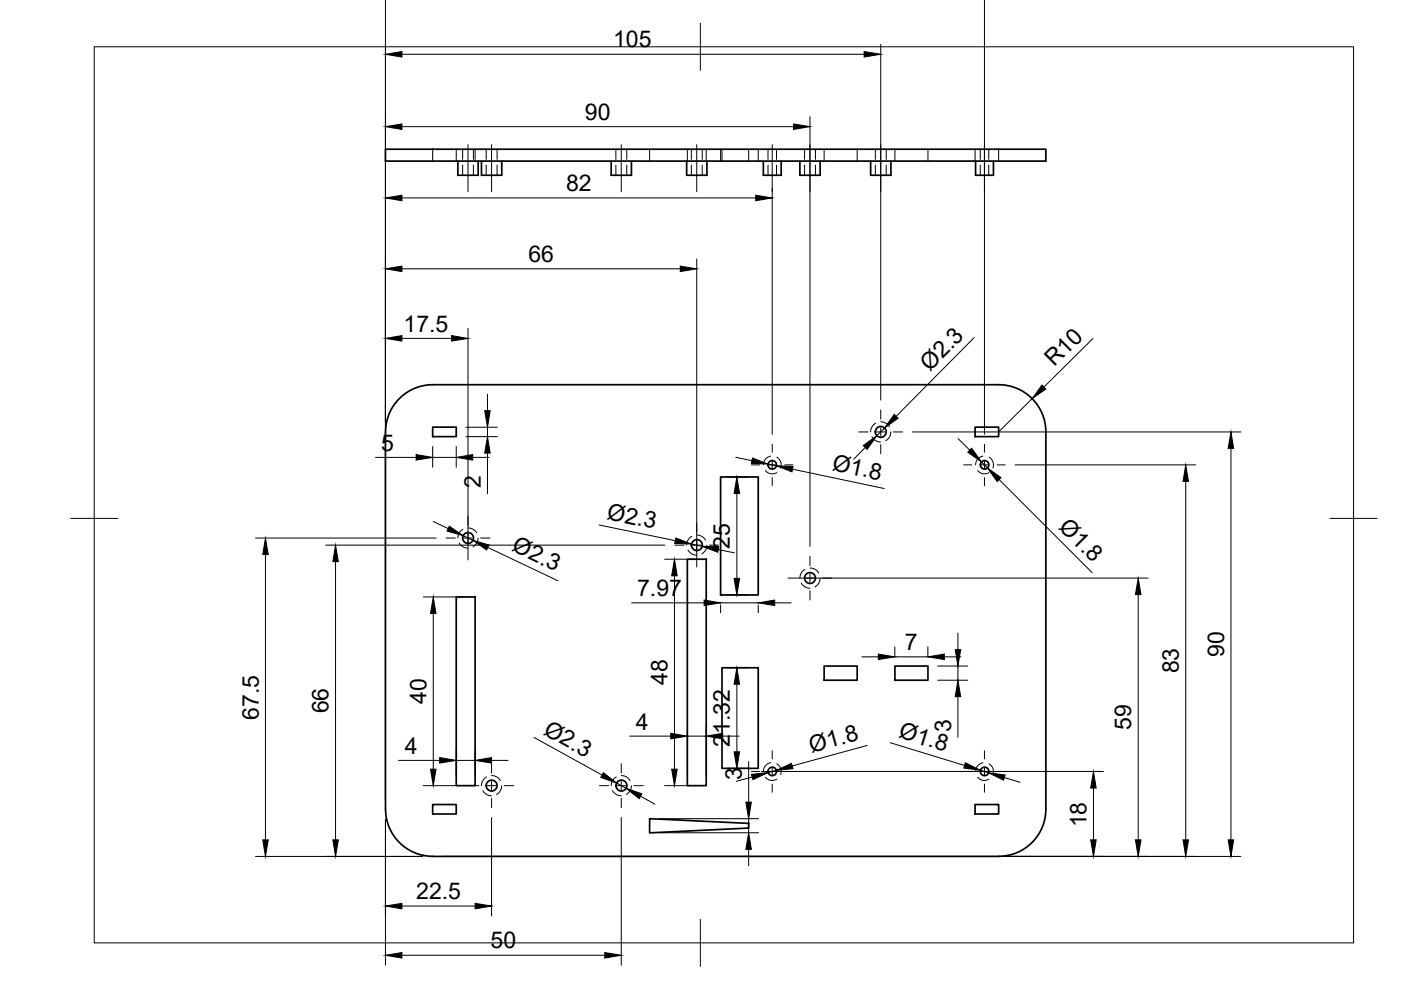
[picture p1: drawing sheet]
<svg xmlns="http://www.w3.org/2000/svg" width="297mm" height="210mm" viewBox="0 0 297 210" stroke-linecap="round" stroke-linejoin="round" font-family="sans-serif">
<!-- layer: Visible -->
<g fill="none" stroke="#000" stroke-width=".36">
<path d="M81.7 31.6h140v2.6h-140zM97.1 34.2v3h4.3v-3M102.1 34.2v3h4.3v-3M129.6 34.2v3h4.3v-3M145.6 34.2v3h4.3v-3M161.8 34.2v3h3.8v-3M169.6 34.2v3h4.3v-3M184.6 34.2v3h4.3v-3M206.8 34.2v3h3.8v-3M91.7 90.6h5v2h-5zM206.7 90.6h5v2h-5zM145.7 118.6h4v48h-4z"/>
<path d="M152.8 101.1h8v25h-8zM96.7 126.6h4v40h-4zM153.1 141.6h7.7v21.3h-7.7zM174.7 141.2h7v3h-7zM189.7 141.2h7v3h-7zM91.7 170.6h5v2h-5zM137.7 173.6l21 1v1l-21 1zM206.7 170.6h5v2h-5zM91.7 181.6h120M91.7 181.6a10 10 0 0 1-10-10v-80a10 10 0 0 1 10-10h120a10 10 0 0 1 10 10v80a10 10 0 0 1-10 10"/>
<circle cx="163.7" cy="98.6" r=".9"/>
<circle cx="186.7" cy="91.6" r="1.15"/>
<circle cx="208.8" cy="98.6" r=".9"/>
<circle cx="99.2" cy="114.1" r="1.15"/>
<circle cx="147.8" cy="115.6" r="1.15"/>
<circle cx="171.7" cy="122.6" r="1.15"/>
<circle cx="104.2" cy="166.6" r="1.15"/>
<circle cx="131.8" cy="166.6" r="1.15"/>
<circle cx="163.7" cy="163.6" r=".9"/>
<circle cx="208.8" cy="163.6" r=".9"/>
</g>
<!-- layer: Hidden -->
<g fill="none" stroke="#000" stroke-width=".21">
<path d="M91.7 31.6v2.6M96.7 31.6v2.6M98.1 31.6v2.2M98.1 35v2.2M100.4 31.6v2.2M100.4 35v2.2M100.7 31.6v2.6M103.1 31.6v2.2M103.1 35v2.2M105.4 31.6v2.2M105.4 35v2.2M130.6 31.6v2.2"/>
<path d="M130.6 35v2.2M132.9 31.6v2.2M132.9 35v2.2M137.7 31.6v2.6M145.7 31.6v2.6M146.6 31.6v2.2M146.6 35v2.2M148.9 31.6v2.2M148.9 35v2.2M149.7 31.6v2.6M152.8 31.6v2.6M153.1 31.6v2.6"/>
<path d="M158.7 31.6v2.6M160.8 31.6v2.6M162.8 31.6v2.2M162.8 35v2.2M164.6 31.6v2.2M164.6 35v2.2M170.6 31.6v2.2M170.6 35v2.2M172.9 31.6v2.2M172.9 35v2.2M174.7 31.6v2.6M181.7 31.6v2.6"/>
<path d="M185.6 31.6v2.2M185.6 35v2.2M187.9 31.6v2.2M187.9 35v2.2M189.7 31.6v2.6M196.7 31.6v2.6M206.7 31.6v2.6M207.8 31.6v2.2M207.8 35v2.2M209.6 31.6v2.2M209.6 35v2.2M211.7 31.6v2.6"/>
<path d="M162.3 99.8a1.82 1.82 0 0 0 2.4 .4M163.4 96.7a1.89 1.89 0 0 0-1.6 1.9M164.7 96.9a1.84 1.84 0 0 1 .8 2.3M184.9 92.6l.6 .7 1.2 .4M185.7 89.7l-.8 .7-.3 1.2M186.7 89.4l1.1 .3 .8 .8M188.9 91.6v.2a2.16 2.16 0 0 1-1.1 1.6M207.3 99.8a1.83 1.83 0 0 0 2.4 .4M208.4 96.7a1.89 1.89 0 0 0-1.6 1.9M209.7 96.9a1.88 1.88 0 0 1 .8 2.3M97.4 115.1l.6 .7 1.2 .4M98.1 112.2l-.7 .7-.3 1.2"/>
<path d="M99.2 111.9l1.1 .3 .8 .8M101.4 114.1l-.3 1-.8 .8M145.9 116.6l.3 .5 .6 .4 .9 .2M146.7 113.7l-.8 .7-.3 1.2M147.7 113.4l1.1 .3 .8 .8M149.9 115.6l-.3 1-.8 .8M169.9 123.6l.3 .5a2.04 2.04 0 0 0 1.5 .6M170.7 120.7l-.2 .1a2.04 2.04 0 0 0-.9 1.8M171.7 120.4l1.1 .3 .8 .8M173.9 122.6l-.2 1-.9 .9M102.4 167.6l.3 .5a1.92 1.92 0 0 0 1.5 .6M103.2 164.7l-.5 .4a2.06 2.06 0 0 0-.6 1.5"/>
<path d="M104.2 164.4l1.1 .3 .8 .8M106.4 166.6l-.3 1-.8 .8M129.9 167.6l.3 .5a1.93 1.93 0 0 0 1.5 .6M130.7 164.7l-.2 .1a2.13 2.13 0 0 0-.9 1.8M131.7 164.4l1.1 .3 .8 .8M133.9 166.6l-.3 1-.8 .8M162.3 164.8a1.82 1.82 0 0 0 2.4 .4M163.4 161.7a1.94 1.94 0 0 0-1.6 1.9M164.7 161.9a1.84 1.84 0 0 1 .8 2.3M207.3 164.8a1.83 1.83 0 0 0 2.4 .4M208.4 161.7a1.94 1.94 0 0 0-1.6 1.9M209.7 161.9a1.88 1.88 0 0 1 .8 2.3"/>
</g>
<!-- layer: BORDER -->
<path d="M20 9.9h267v190h-267zM148.5 4.9v10M15 109.9h10M282 109.9h10M148.5 194.9v10" fill="none" stroke="#000" stroke-width=".21"/>
<!-- layer: Smart Centers -->
<g fill="none" stroke="#000" stroke-width=".21">
<path d="M99.2 30.7v10M104.2 30.7v10M131.7 30.7v10M147.7 30.7v10M163.7 30.7v10M171.7 30.7v10M186.7 30.7v10M208.7 30.7v10M159.3 98.6h1.7M162.8 98.6h1.8M163.7 94.2v1.7M163.7 97.7v1.8"/>
<path d="M166.4 98.6h1.7M182.1 91.6h1.9M185.8 91.6h1.8M186.7 86.9v2M186.7 90.7v1.8M186.7 94.2v2M189.4 91.6h2M204.3 98.6h1.7M207.8 98.6h1.8M208.7 94.2v1.7M208.7 97.7v1.8M211.4 98.6h1.7"/>
<path d="M94.6 114.1h1.9M98.3 114.1h1.8M99.2 109.4v2M99.2 113.2v1.8M99.2 116.7v2M101.9 114.1h2M143.1 115.6h2M146.8 115.6h1.8M147.7 110.9v2M147.7 114.7v1.8M147.7 118.3v1.9M150.4 115.6h2"/>
<path d="M163.7 101.3v1.7M171.7 117.9v2M208.7 101.3v1.7M167.1 122.6h1.9M170.8 122.6h1.8M171.7 121.7v1.8M171.7 125.3v1.9M174.4 122.6h2M163.7 159.2v1.7M208.7 159.2v1.7M99.6 166.6h2M103.3 166.6h1.8"/>
<path d="M104.2 161.9v2M104.2 165.7v1.8M104.2 169.3v1.9M106.9 166.6h2M127.1 166.6h2M130.8 166.6h1.8M131.7 161.9v2M131.7 165.7v1.8M131.7 169.3v1.9M134.4 166.6h2M159.3 163.6h1.7M162.8 163.6h1.8"/>
<path d="M163.7 162.7v1.8M163.7 166.3v1.7M166.4 163.6h1.7M204.3 163.6h1.7M207.8 163.6h1.8M208.7 162.7v1.8M208.7 166.3v1.7M211.4 163.6h1.7"/>
</g>
<!-- layer: FD_Dimensions -->
<g fill="none" stroke="#000" stroke-width=".21">
<path d="M81.7 0v169.5M208.7 0v92.1M85.2 11.5h98M186.7 9.4v75.4M85.2 26.9h83M163.7 39.9v52.2M171.7 24.8v91M85.2 42h75M85.2 57h59M147.7 54.9v63.2M85.2 71.7h10.5M99.2 69.6v47"/>
<path d="M206.5 71.6l-16.5 16.7M231.7 71.8l-10.4 10.3M79.6 97h8.6M91.7 94.7v4.4M91.7 97h5M96.7 94.7v4.4M98.8 90.6h6.7M98.8 92.6h6.7M100.2 97h3.5M103.4 83.6v3.5M103.4 90.6v2M103.4 96.1v8.6"/>
<path d="M156 97l3.4 .7M162.8 98.4l1.8 .4M168 99.5l19.5 4.1M183.5 94.9l-2.5 2.5M187.5 90.8l-1.6 1.6M193.5 91.6h69.6M203.1 93l2.5 2.5M208.1 97.9l1.3 1.3M215.2 98.6h38.3M218.8 84.5l-7.1 7.1M261 95.1v83M54.2 114.1h38.3"/>
<path d="M56.3 117.6v60.5M69 115.6h72M71.1 119.1v59M91.9 110.6l3.1 1.5M98.2 113.6l2.1 1M103.4 116.1l14.9 7M127 111.3l16.2 3.3M140.9 118.6h6.7M146.6 115.4l2.2 .4M152.3 116.5l3.4 .7M154.1 101.1h4.6M156.2 104.6v18"/>
<path d="M211.8 101.7l19.7 19.7M251.4 102.1v76M89.7 126.6h8.9M91.9 130.1v33M133.9 127.8h15.4M143 122.1v41M152.8 128.2v1.7M152.8 127.8h8M154.1 126.1h4.6M160.8 128.2v1.7M164.3 127.8h3.4M169.2 122.6h74.2"/>
<path d="M182.7 139.3h3.5M189.7 137.2v1.9M189.7 139.3h7M196.7 137.2v1.9M200.2 139.3h3.5M203.1 134.2v3.5M241.3 126.1v52M96.7 159.1v5.4M100.7 159.1v5.4M113.2 156.4l14.5 7.9M133.5 156.1h8.7M145.7 154v10.5"/>
<path d="M145.7 156.1h4M149.7 154v10.5M153.2 156.1h3.5M154.1 141.6h4.6M156.2 145.1v14.3M183.9 158l-15.9 4.4M188.7 157.5l15.8 4.8M198.8 141.2h6.4M198.8 144.2h6.4M203.1 141.2v3M203.1 147.7v8.6M81.7 173.7v31"/>
<path d="M84.5 161.2h8.7M89.7 166.6h7.8M96.7 161.2h4M104.2 173.3v20.9M104.2 161.2h3.5M130.7 166l2 1.1M131.7 173.3v31.4M135.8 168.8l3.1 1.7M139.8 176.6h21M139.8 173.6h21M140.9 166.6h6.7M154.1 162.9h4.6"/>
<path d="M158.7 161.5v8.6M158.7 173.6v3M159.5 164.7l-3.4 1M161.4 163.6h72.5M164.6 163.3l-1.7 .5M207.9 163.3l1.7 .5M212.9 164.9l3.4 1M231.8 167.1v11M54.2 181.6h35.4M85.2 192.1h15.5M93.8 181.6h169.3M158.7 180.1v3.5"/>
<path d="M85.2 202.5h43"/>
</g>
<g fill="#000" stroke="#000" stroke-width=".21">
<path d="M81.7 11.5l3.5-.6v1.2zM183.2 10.9l3.5 .6-3.5 .6zM81.7 26.9l3.5-.6v1.1zM168.2 26.3l3.5 .6-3.5 .5zM81.7 42l3.5-.6v1.2zM81.7 57l3.5-.6v1.2zM144.2 56.4l3.5 .6-3.5 .6zM160.2 41.4l3.5 .6-3.5 .6zM81.7 71.7l3.5-.5v1.1zM95.7 71.2l3.5 .5-3.5 .6zM88.2 96.4l3.5 .6-3.5 .6zM96.7 97l3.5-.6v1.2z"/>
<path d="M102.8 87.1h1.1l-.5 3.5zM103.4 92.6l.5 3.5h-1.1zM159.5 97.1l3.3 1.3-3.5-.2zM164.6 98.8l3.5 .1-.2 1.1zM183 94.5l2.9-2.1-2 2.9zM189.6 87.9l.8 .8-2.9 2.1zM205.2 95.9l.8-.8 2.1 2.8zM220.9 81.7l.8 .8-2.9 2zM261 91.6l.6 3.5h-1.2zM56.3 114.1l.6 3.5h-1.2zM71.1 115.6l.6 3.5h-1.1zM95.3 111.6l2.9 2-3.4-1z"/>
<path d="M100.3 114.6l3.4 .9-.5 1.1zM143.3 114.1l3.3 1.3-3.6-.2zM148.8 115.8l3.6 .1-.2 1.2zM156.2 101.1l.6 3.5h-1.2zM209.4 99.2l2.8 2.1-.8 .8zM251.4 98.6l.6 3.5h-1.2zM91.9 126.6l.5 3.5h-1.1zM143 118.6l.6 3.5h-1.2zM149.3 127.2l3.5 .6-3.5 .6zM155.6 122.6h1.2l-.6 3.5zM160.8 127.8l3.5-.6v1.2zM186.2 138.7l3.5 .6-3.5 .5z"/>
<path d="M196.7 139.3l3.5-.6v1.1zM202.5 137.7h1.2l-.6 3.5zM241.3 122.6l.6 3.5h-1.2zM142.2 155.5l3.5 .6-3.5 .5zM149.7 156.1l3.5-.6v1.1zM156.2 141.6l.6 3.5h-1.2zM155.6 159.4h1.2l-.6 3.5zM203.1 144.2l.6 3.5h-1.2zM55.7 178.1h1.2l-.6 3.5zM70.6 178.1h1.1l-.6 3.5zM91.3 163.1h1.1l-.5 3.5zM93.2 160.6l3.5 .6-3.5 .6z"/>
<path d="M100.7 161.2l3.5-.6v1.2zM127.9 163.8l2.8 2.2-3.3-1.2zM132.7 167.1l3.4 1.2-.6 1zM142.4 163.1h1.2l-.6 3.5zM158.1 170.1h1.2l-.6 3.5zM159.3 164.2l3.6-.4-3.3 1.5zM164.6 163.3l3.2-1.4 .3 1.1zM204.7 161.7l3.2 1.6-3.6-.5zM209.6 163.8l3.5 .5-.3 1.1zM231.2 178.1h1.2l-.6 3.5zM231.8 163.6l.6 3.5h-1.2zM240.7 178.1h1.2l-.6 3.5z"/>
<path d="M250.8 178.1h1.2l-.6 3.5zM260.4 178.1h1.2l-.6 3.5zM81.7 192.1l3.5-.6v1.2zM100.7 191.5l3.5 .6-3.5 .6zM158.7 176.6l.6 3.5h-1.2zM81.7 202.5l3.5-.5v1.1zM128.2 202l3.5 .5-3.5 .6z"/>
</g>
<g font-size="4.9">
<text x="130" y="10.1">105</text>
<text x="124" y="25.4">90</text>
<text x="120" y="40.5">82</text>
<text x="112" y="55.5">66</text>
<text x="85.6" y="70.3">17.5</text>
<text x="223.5" y="77.9" transform="rotate(-45 223.5 77.9)">R10</text>
<text x="197.1" y="78.9" transform="rotate(-45 197.1 78.9)">Ø2.3</text>
<text x="80.8" y="95.5">5</text>
<text x="176.3" y="99.6" transform="rotate(12 176.3 99.6)">Ø1.8</text>
<text x="102" y="103.4" transform="rotate(-90 102 103.4)">2</text>
<text x="128.5" y="110" transform="rotate(12 128.5 110)">Ø2.3</text>
<text x="224.3" y="112" transform="rotate(45 224.3 112)">Ø1.8</text>
<text x="108.3" y="116.7" transform="rotate(25 108.3 116.7)">Ø2.3</text>
<text x="154.8" y="116.3" transform="rotate(-90 154.8 116.3)">25</text>
<text x="135.1" y="126.4">7.97</text>
<text x="191.9" y="137.9">7</text>
<text x="249.9" y="142.8" transform="rotate(-90 249.9 142.8)">83</text>
<text x="259.5" y="139.3" transform="rotate(-90 259.5 139.3)">90</text>
<text x="90.4" y="149.2" transform="rotate(-90 90.4 149.2)">40</text>
<text x="141.5" y="145.2" transform="rotate(-90 141.5 145.2)">48</text>
<text x="54.8" y="152.6" transform="rotate(-90 54.8 152.6)">67.5</text>
<text x="69.7" y="151.3" transform="rotate(-90 69.7 151.3)">66</text>
<text x="115" y="155.6" transform="rotate(29 115 155.6)">Ø2.3</text>
<text x="134.8" y="154.7">4</text>
<text x="201.6" y="155.1" transform="rotate(-90 201.6 155.1)">3</text>
<text x="239.9" y="154.8" transform="rotate(-90 239.9 154.8)">59</text>
<text x="85.9" y="159.8">4</text>
<text x="154.8" y="158.3" transform="rotate(-90 154.8 158.3)">21.32</text>
<text x="172.1" y="159.7" transform="rotate(-15 172.1 159.7)">Ø1.8</text>
<text x="190.4" y="156.4" transform="rotate(17 190.4 156.4)">Ø1.8</text>
<text x="157.3" y="165.4" transform="rotate(-90 157.3 165.4)">3</text>
<text x="230.4" y="175.4" transform="rotate(-90 230.4 175.4)">18</text>
<text x="88.2" y="190.6">22.5</text>
<text x="104" y="201.1">50</text>
</g>
</svg>
